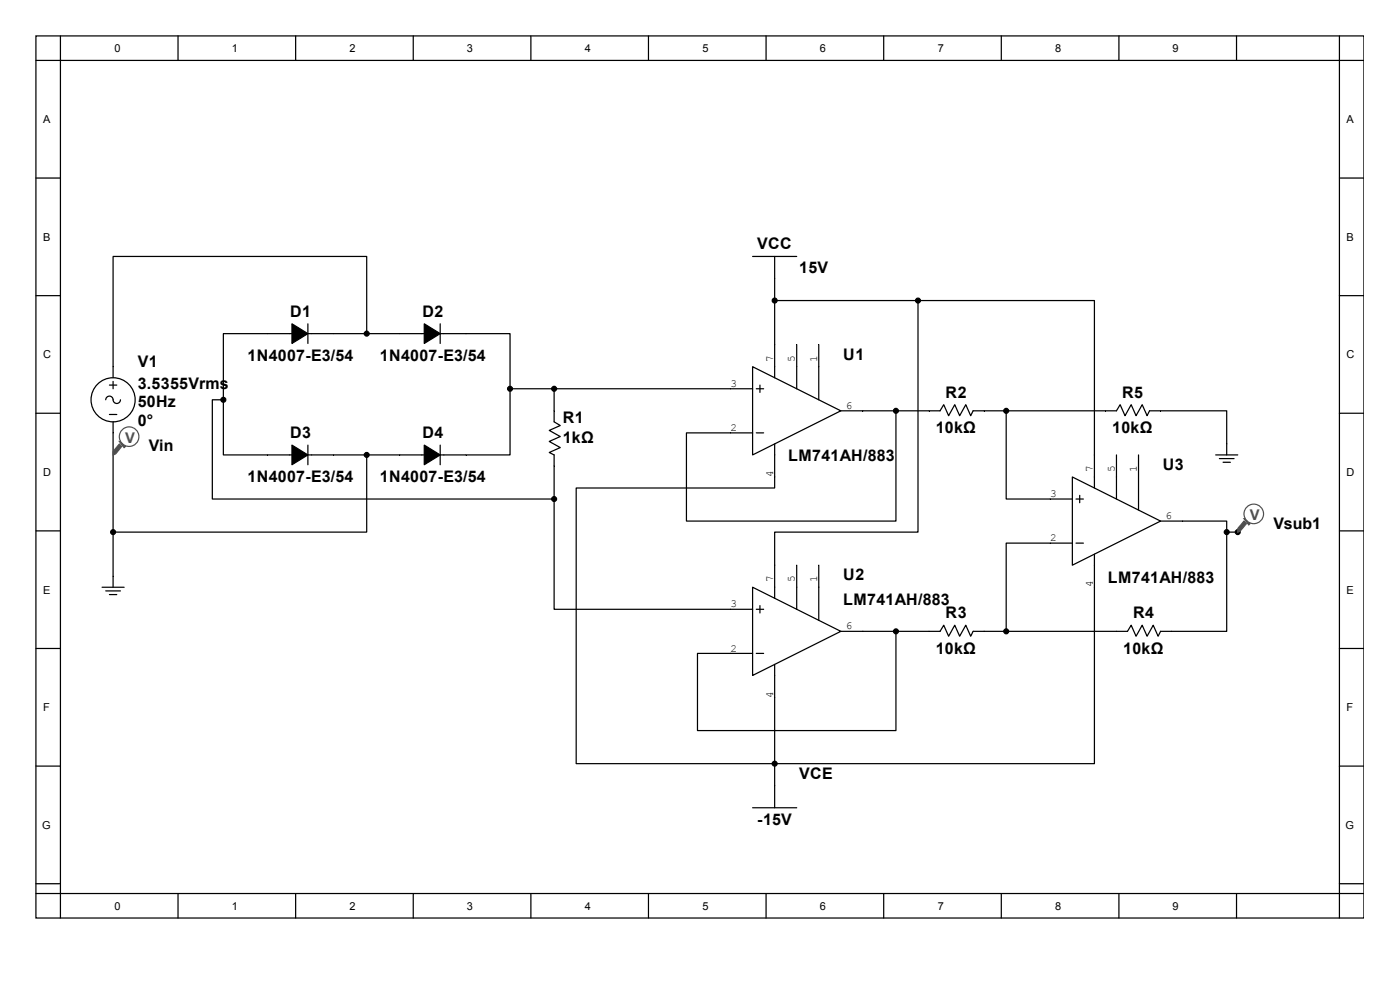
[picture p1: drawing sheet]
<svg xmlns="http://www.w3.org/2000/svg" width="297mm" height="210mm" viewBox="0 0 297 210" stroke-linecap="round" stroke-linejoin="round" font-family="sans-serif">
<g fill="none" stroke="#000" stroke-width=".26">
<path d="M7.6 7.6h281.7v187.1h-281.7zM7.6 12.8h281.7M12.8 7.6v187.1M37.8 7.6v5.2M62.7 7.6v5.2M87.7 7.6v5.2M112.6 7.6v5.2M137.6 7.6v5.2M162.5 7.6v5.2M187.5 7.6v5.2M212.4 7.6v5.2M237.4 7.6v5.2"/>
<path d="M262.3 7.6v5.2M284.1 7.6v187.1M7.6 37.8h5.2M284.1 37.8h5.2M159.7 54.4h9.3M164.3 54.4v25.7M7.6 62.7h5.2M65.3 68.7v4.2M77.8 70.8v-16.4h-53.8v25.7M93.4 68.7v4.2M159.7 77.8l18.7 9.3-18.7 9.4zM164.3 63.8h30.4"/>
<path d="M169 73.1v9.4M173.7 73.1v11.7M194.7 63.8h37.5v39.7M194.7 63.8v49.1h-30.4v14M284.1 62.7h5.2M7.6 87.7h5.2M22.4 84.8a.78 .78 0 0 1 .8-.8 .78 .78 0 0 1 .8 .8 .78 .78 0 0 0 .8 .8 .78 .78 0 0 0 .8-.8M23.2 81.7h1.6M23.2 87.9h1.6M24 80.9v1.6M24 89.5v35.1M47.4 84.8h-2.4v21.1h72.6"/>
<path d="M65.3 94.4v4.2M77.8 96.5v16.4h-53.8M93.4 94.4v4.2M108.2 82.5v-11.7h-60.8v14M108.2 82.5v14h-60.8v-11.7M108.2 82.5h51.5M117.6 82.5v7l1.3 .8-2.4 1 2.4 1.3-2.4 1 2.4 1.3-2.4 1.1 1.1 .5v9.4M160.4 82.5h1.6M160.4 91.8h1.6M161.2 81.7v1.5M164.3 94.2v9.3h-42.1v58.5h110v-44.5M178.4 87.1h21l.8-1.3 1 2.4 1.3-2.4 1.1 2.4 1.3-2.4 1 2.4 .5-1.1h30.4l.8-1.3 1.1 2.4 1.3-2.4 1 2.4 1.3-2.4 1 2.4 .6-1.1h16.3v9.4"/>
<path d="M190.1 87.1v23.4h-44.5v-18.7h14.1M213.5 87.1v18.8h14M236.8 96.5v9.4M241.5 96.5v11.7M257.9 96.5h4.7M258.7 97.3h3.1M259.5 98.1h1.5M284.1 87.7h5.2M7.6 112.6h5.2M117.6 105.9v23.3h42.1M169 119.9v9.3M173.7 119.9v11.7"/>
<path d="M227.5 101.2l18.7 9.3-18.7 9.4zM227.5 115.2h-14v18.7M228.3 105.9h1.5M228.3 115.2h1.5M229.1 105.1v1.5M246.2 110.5h14v2.4M260.2 112.9v21h-14l-.5 1.1-1.1-2.4-1.3 2.4-1-2.4-1.3 2.4-1-2.4-.8 1.3h-32.8l-.5 1.1-1-2.4-1.3 2.4-1.1-2.4-1.3 2.4-1-2.4-.8 1.3h-21M260.2 112.9h2.4M284.1 112.6h5.2M7.6 137.6h5.2M21.7 124.6h4.6M22.4 125.3h3.2"/>
<path d="M23.2 126.1h1.6M159.7 124.6l18.7 9.3-18.7 9.4zM160.4 129.2h1.6M160.4 138.6h1.6M161.2 128.5v1.5M190.1 133.9v21.1h-42.1v-16.4h11.7M284.1 137.6h5.2M164.3 140.9v30.4M7.6 162.5h5.2M159.7 171.3h9.3M284.1 162.5h5.2M7.6 187.5h5.2"/>
<path d="M7.6 189.5h281.7M37.8 189.5v5.2M62.7 189.5v5.2M87.7 189.5v5.2M112.6 189.5v5.2M137.6 189.5v5.2M162.5 189.5v5.2M187.5 189.5v5.2M212.4 189.5v5.2M237.4 189.5v5.2M262.3 189.5v5.2M284.1 187.5h5.2"/>
<circle cx="24" cy="84.8" r="4.7"/>
</g>
<g fill="#000" stroke="#000" stroke-width=".26">
<path d="M61.9 68.7l3.4 2.1-3.4 2.1zM90 68.7l3.4 2.1-3.4 2.1zM61.9 94.4l3.4 2.1-3.4 2.1zM90 94.4l3.4 2.1-3.4 2.1z"/>
<circle cx="77.8" cy="70.8" r=".52"/>
<circle cx="164.3" cy="63.8" r=".52"/>
<circle cx="194.7" cy="63.8" r=".52"/>
<circle cx="47.4" cy="84.8" r=".52"/>
<circle cx="77.8" cy="96.5" r=".52"/>
<circle cx="108.2" cy="82.5" r=".52"/>
<circle cx="117.6" cy="82.5" r=".52"/>
<circle cx="190.1" cy="87.1" r=".52"/>
<circle cx="213.5" cy="87.1" r=".52"/>
<circle cx="24" cy="112.9" r=".52"/>
<circle cx="117.6" cy="105.9" r=".52"/>
<circle cx="260.2" cy="112.9" r=".52"/>
<circle cx="262.6" cy="112.9" r=".52"/>
<circle cx="190.1" cy="133.9" r=".52"/>
<circle cx="213.5" cy="133.9" r=".52"/>
<circle cx="164.3" cy="162" r=".52"/>
</g>
<path d="M25.3 94.2l.5 .5-1.2 1.6-.6 .2v-.7z" fill-rule="evenodd" fill="#505050"/>
<path d="M25.3 94.2l.5 .5-1.2 1.6-.6 .2v-.7z" fill="none" stroke="#505050" stroke-width=".25"/>
<path d="M25.3 93.6h.3l1 1.1-.3 .3z" fill-rule="evenodd" fill="#505050"/>
<path d="M25.3 93.6h.3l1 1.1-.3 .3z" fill="none" stroke="#505050" stroke-width=".25"/>
<circle cx="27.4" cy="92.6" r="2.07" fill="#fff"/>
<circle cx="27.4" cy="92.6" r="2.07" fill="none" stroke="#505050" stroke-width=".25"/>
<path d="M263.9 110.5l.5 .6-1.3 1.5-.5 .3v-.8z" fill-rule="evenodd" fill="#505050"/>
<path d="M263.9 110.5l.5 .6-1.3 1.5-.5 .3v-.8z" fill="none" stroke="#505050" stroke-width=".25"/>
<path d="M263.9 110h.3l1 1.1-.3 .2z" fill-rule="evenodd" fill="#505050"/>
<path d="M263.9 110h.3l1 1.1-.3 .2z" fill="none" stroke="#505050" stroke-width=".25"/>
<circle cx="266" cy="109" r="2.07" fill="#fff"/>
<circle cx="266" cy="109" r="2.07" fill="none" stroke="#505050" stroke-width=".25"/>
<g font-size="3.4">
<text x="160.7" y="52.9">VCC</text>
<text x="169.5" y="57.8">15V</text>
<text x="61.6" y="67.2">D1</text>
<text x="89.6" y="67.2">D2</text>
<text x="29.2" y="77.9">V1</text>
<text x="52.5" y="76.5">1N4007-E3/54</text>
<text x="80.6" y="76.5">1N4007-E3/54</text>
<text x="178.9" y="76.3">U1</text>
<text x="29.2" y="82.5">3.5355Vrms</text>
<text x="29.2" y="86.4">50Hz</text>
<text x="119.4" y="89.8">R1</text>
<text x="200.6" y="84.3">R2</text>
<text x="238" y="84.3">R5</text>
<text x="29.2" y="90.3">0°</text>
<text x="31.5" y="95.8">Vin</text>
<text x="61.6" y="92.9">D3</text>
<text x="89.6" y="92.9">D4</text>
<text x="119.4" y="93.9">1kΩ</text>
<text x="198.5" y="91.9">10kΩ</text>
<text x="236" y="91.9">10kΩ</text>
<text x="167.2" y="97.9">LM741AH/883</text>
<text x="246.7" y="99.7">U3</text>
<text x="52.5" y="102.3">1N4007-E3/54</text>
<text x="80.6" y="102.3">1N4007-E3/54</text>
<text x="270.1" y="112.1">Vsub1</text>
<text x="178.9" y="123.1">U2</text>
<text x="235" y="123.6">LM741AH/883</text>
<text x="178.9" y="128.3">LM741AH/883</text>
<text x="200.6" y="131.1">R3</text>
<text x="240.4" y="131.1">R4</text>
<text x="198.5" y="138.6">10kΩ</text>
<text x="238.3" y="138.6">10kΩ</text>
<text x="169.5" y="165.1">VCE</text>
<text x="160.7" y="175">-15V</text>
</g>
<g font-size="3.1" fill="#505050">
<text x="26.6" y="93.9">V</text>
<text x="265.2" y="110.3">V</text>
</g>
<g font-size="2.3">
<text x="24.3" y="11.1">0</text>
<text x="49.1" y="11.1">1</text>
<text x="74.2" y="11.1">2</text>
<text x="99.1" y="11.1">3</text>
<text x="124" y="11.1">4</text>
<text x="149" y="11.1">5</text>
<text x="173.9" y="11.1">6</text>
<text x="198.9" y="11.1">7</text>
<text x="223.9" y="11.1">8</text>
<text x="248.7" y="11.1">9</text>
<text x="9.2" y="26.2">A</text>
<text x="285.7" y="26.2">A</text>
<text x="9.2" y="51.1">B</text>
<text x="285.7" y="51.1">B</text>
<text x="9.2" y="76">C</text>
<text x="164" y="76.7" transform="rotate(-90 164 76.7)">7</text>
<text x="168.7" y="76.7" transform="rotate(-90 168.7 76.7)">5</text>
<text x="173.4" y="76.7" transform="rotate(-90 173.4 76.7)">1</text>
<text x="285.7" y="76">C</text>
<text x="155" y="82.1">3</text>
<text x="179.4" y="86.7">6</text>
<text x="155" y="91.4">2</text>
<text x="9.2" y="101">D</text>
<text x="164" y="101.2" transform="rotate(-90 164 101.2)">4</text>
<text x="231.8" y="100.1" transform="rotate(-90 231.8 100.1)">7</text>
<text x="236.5" y="100.1" transform="rotate(-90 236.5 100.1)">5</text>
<text x="241.2" y="100.1" transform="rotate(-90 241.2 100.1)">1</text>
<text x="285.7" y="101">D</text>
<text x="222.8" y="105.5">3</text>
<text x="247.2" y="110.2">6</text>
<text x="222.8" y="114.8">2</text>
<text x="9.2" y="125.9">E</text>
<text x="164" y="123.5" transform="rotate(-90 164 123.5)">7</text>
<text x="168.7" y="123.5" transform="rotate(-90 168.7 123.5)">5</text>
<text x="173.4" y="123.5" transform="rotate(-90 173.4 123.5)">1</text>
<text x="231.8" y="124.5" transform="rotate(-90 231.8 124.5)">4</text>
<text x="285.7" y="125.9">E</text>
<text x="155" y="128.9">3</text>
<text x="179.4" y="133.5">6</text>
<text x="155" y="138.2">2</text>
<text x="164" y="148" transform="rotate(-90 164 148)">4</text>
<text x="9.2" y="150.9">F</text>
<text x="285.7" y="150.9">F</text>
<text x="8.9" y="175.9">G</text>
<text x="285.4" y="175.9">G</text>
<text x="24.3" y="193">0</text>
<text x="49.1" y="193">1</text>
<text x="74.2" y="193">2</text>
<text x="99.1" y="193">3</text>
<text x="124" y="193">4</text>
<text x="149" y="193">5</text>
<text x="173.9" y="193">6</text>
<text x="198.9" y="193">7</text>
<text x="223.9" y="193">8</text>
<text x="248.7" y="193">9</text>
</g>
</svg>
